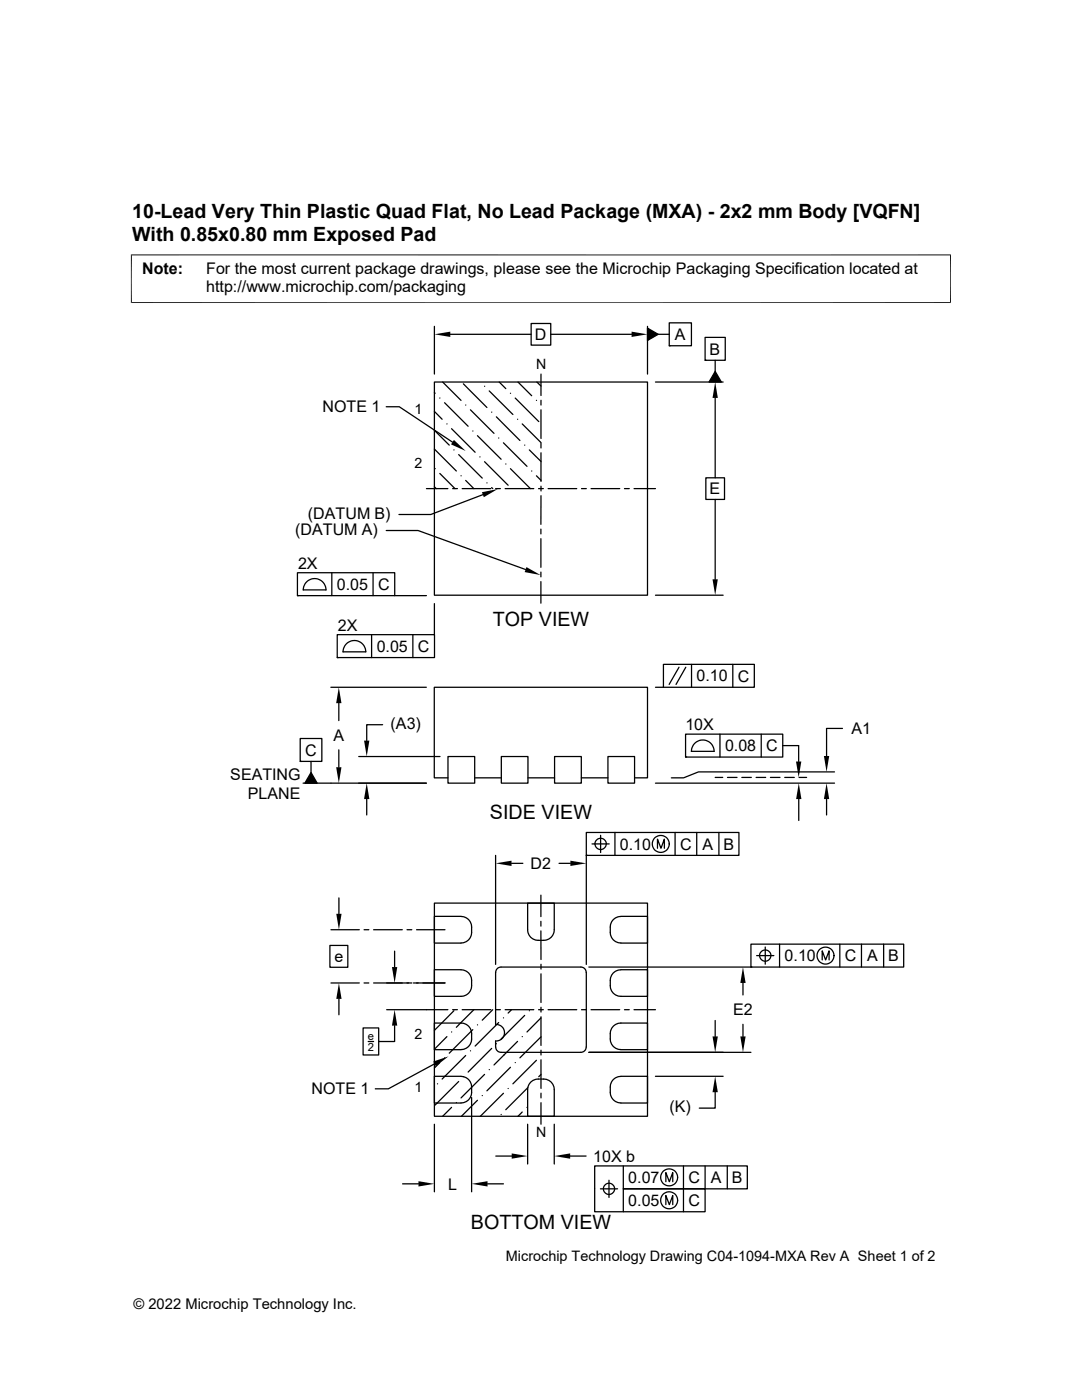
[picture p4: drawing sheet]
<svg xmlns="http://www.w3.org/2000/svg" width="216mm" height="279mm" viewBox="0 0 216 279" stroke-linecap="round" stroke-linejoin="round" font-family="sans-serif">
<g fill="none" stroke="#000" stroke-width=".25">
<path d="M86.7 76.2h42.5v42.6h-42.5zM86.7 78.3l.1 .2M86.7 65.1v9.6M87.8 79.4h.1M88.3 76.2l3.7 3.7M89.9 66.7h16.1M92.5 76.6l4.7 4.7M96.7 77.1h.1M97.6 78l4.7 4.7M99.6 76.2l1.3 1.4M101.9 78.5h.1M102.8 79.4l4.7 4.7"/>
<path d="M103.4 76.2l2.7 2.8M106 64.6h3.9v4.3h-3.9zM107 79.9h.1M107.1 76.2l.8 .8M107.9 74.7v4.2M107.9 79.9v.9M109.9 66.7h16.1M129.2 65.5l2.1 1.2-2.1 1.2zM129.2 65.1v9.6M130.8 76.2h13.5M131.3 66.7h2.2M133.5 64.4h4.5v4.6h-4.5z"/>
<path d="M133.5 69h.1M140.7 67.3h4v4.6h-4zM140.7 71.9h.1M142.7 74.1l1.2 2.1h-2.4zM142.7 71.9v2.2M142.7 79.4v16M77.1 81.2h2.6l10.6 7M85.1 97.5h4.3M86.7 82.1l1.5 1.6M86.7 85.9l2.9 2.9M86.7 89.6l4.4 4.4M86.7 97.2l.3 .3"/>
<path d="M86.8 93.5h.1M87.8 94.5l3 3M88.7 80.4l4.7 4.7M89.2 84.6h.1M90.1 85.6l4.7 4.7M90.3 97.5h1M90.6 89.8h.1M91.5 90.7l4.7 4.7M92 95h.1M92.2 97.5h5.7M92.9 80.8h.1M92.9 95.9l1.7 1.6"/>
<path d="M93.9 81.8l4.7 4.7M94.3 86h.1M95.3 87l4.7 4.7M95.8 91.2h.1M96.4 98.7l-10.4 4h-6.4M96.7 92.1l4.7 4.7M97.2 96.4h.1M98.1 82.3h.1M98.1 97.3l.2 .2M98.9 97.5h.9M99 83.2l4.7 4.7M99.5 87.4h.1"/>
<path d="M100.5 88.4l4.7 4.7M100.8 97.5h5.7M100.9 92.6h.1M101.9 93.5l3.9 4M103.3 83.7h.1M104.2 84.6l3.7 3.7M104.7 88.8h.1M105.6 89.8l2.3 2.3M106.1 94h.1M107 95l.9 .9M107.5 97.5h.9M107.9 81.8v5.7"/>
<path d="M107.9 88.5v.9M107.9 90.4v5.7M107.9 97v1M107.9 98.9v5.7M109.4 97.5h5.7M116 97.5h1M117.9 97.5h5.8M124.6 97.5h1M126.5 97.5h4.3M140.8 95.4h3.8v4.3h-3.8zM142.7 99.7v15.9M59.4 114.3h19.4v4.6h-19.4z"/>
<path d="M59.4 118.9h.1M61.3 116a2.27 2.27 0 0 1 2.4-.3 2.27 2.27 0 0 1 1.3 2h-4.5l.2-.9zM66.2 114.3v4.6M74.4 114.3v4.6M77.1 105.9h6.3l21.5 7.8M78.7 118.9h6.4M107.9 105.6v1M107.9 107.5v5.7M107.9 114.2v.9M107.9 116.1v4.3M130.8 118.8h13.5M66 137.2h19.1"/>
<path d="M67.3 126.7h19.4v4.5h-19.4zM67.3 131.2h.1M69.2 128.4a2.27 2.27 0 0 1 2.5-.4 2.27 2.27 0 0 1 1.3 2.1h-4.5l.2-.9zM74.1 126.7v4.5M82.4 126.7v4.5M86.7 120.5v6.2M130.8 137.2h1.6M132.4 132.6h18.1v4.6h-18.1zM135.5 133.2l-2 3.4M136.8 133.2l-1.9 3.4M138 132.6v4.6M146.2 132.6v4.6"/>
<path d="M59.9 147.4h4.3v4.6h-4.3zM59.9 152h.1M62.1 152v2.2M62.1 154.2l1.2 2.1h-2.5zM67.6 140.3v3.5M67.6 149.6v3.5M71.6 151h16.2M73.2 159.5v3.1M76.3 144.6h-3.1v3.2M85.1 156.3h-24.6M89.4 155.2h-2.7v-18h42.5v18h-2.6M89.4 151h5.3v5.3h-5.3z"/>
<path d="M94.7 155.2h5.3M100 151h5.3v5.3h-5.3zM105.3 155.2h5.4M110.7 151h5.3v5.3h-5.3zM116 155.2h5.3M121.3 151h5.3v5.3h-5.3zM130.8 156.3h35.7M136.8 146.5h19.4v4.6h-19.4zM136.8 151.1h.1M137.9 149.9h4.6M138 149.9a2.26 2.26 0 0 1 2.2-2.2 2.26 2.26 0 0 1 2.3 2.2M142.7 155.2h1.5"/>
<path d="M143.7 146.5v4.6M145.2 155.2h1.9M148 155.2h1.9M150.9 155.2h1.9M151.9 146.5v4.6M153.7 155.2h1.9M156.2 148.8h3.2v3.2M156.6 155.2h1.9M159.4 159.5v4.2M159.4 155.2h1.6M164.9 159.5v3.1M166.5 154.1h-27.1l-3 1.1h-2.4"/>
<path d="M168.1 145.4h-3.2v5.5M67.6 179.2v3.2M98.9 170.7v21.8M102.1 172.3h2.2M107.9 178.6v4.3M111.5 172.3h2.3M117 166.1h30.4v4.6h-30.4zM117 170.7h.1M117 170.7v21.8M118.1 168.4h3.5M119.8 166.7v3.4M122.7 166.1v4.6"/>
<path d="M131.2 169.3v-1.8l.7 1.8 .7-1.8v1.8M134.7 166.1v4.6M139 166.1v4.6M143.4 166.1v4.6M65.8 188.7h3.6v4.3h-3.6zM66 185.5h5.7M66 196.2h5.7M67.6 199.3v3.2M72.6 185.5h1M72.6 196.2h1M74.5 185.5h5.8M74.5 196.2h7.7"/>
<path d="M78.7 189.8v3.2M81.2 185.5h1M83.1 185.5h5.7M86.7 180.2h42.5v42.6h-42.5zM86.7 193.5h5.3a2.1 2.1 0 0 1 2.1 2.2 2.83 2.83 0 0 1-.6 2.5l-.5 .4-.7 .2h-5.6zM86.7 182.9h5.3a2.1 2.1 0 0 1 2.1 2.1 2.83 2.83 0 0 1-.6 2.6l-.5 .3-1 .3h-5.3zM88.8 196.2h-6.3M98.9 194.1v10.3a1.66 1.66 0 0 1 1.8 1.7 1.66 1.66 0 0 1-1.8 1.7v1.2M98.9 194.1l.2-.6 .3-.3 .6-.2h15.9l.6 .2 .3 .3 .2 .6v14.9l-.2 .6-.3 .2-.6 .2h-15.9l-.6-.2-.3-.2-.2-.6M105.3 180.2h5.3v5.3a2.1 2.1 0 0 1-2.1 2.2 2.85 2.85 0 0 1-2.6-.7l-.3-.4-.3-.8zM107.9 185.8v5.7M107.9 183.9v.9"/>
<path d="M107.9 192.4v1M107.9 194.4v5.7M117.5 193h32.3M122.4 194.2l.4-.4 .8-.2 5.6-.1v5.3h-5.3a2.1 2.1 0 0 1-2.1-2.1 2.83 2.83 0 0 1 .6-2.5zM122.4 183.5l.4-.3 .8-.3h5.6v5.3h-5.3a2.1 2.1 0 0 1-2.1-2.1 2.83 2.83 0 0 1 .6-2.6zM148.3 196.2v2.4M149.8 188.4h30.5v4.6h-30.5zM149.8 193h.1M151 190.7h3.4M151.6 190.7a1.14 1.14 0 0 1 1.1-1.1 1.14 1.14 0 0 1 1.1 1.1M151.6 190.7a1.12 1.12 0 0 0 1.1 1.1 1.12 1.12 0 0 0 1.1-1.1M152.7 189v3.4"/>
<path d="M155.6 188.4v4.6M164.1 191.6v-1.8l.6 1.8 .7-1.8v1.8M167.6 188.4v4.6M171.9 188.4v4.6M176.3 188.4v4.6M72.5 205.1h3.1v5.4h-3.1zM73.5 207.9h1M77.2 201.5h12.2M78.7 204.7v3.2h-3.1M86.7 204.2h5.3a2.1 2.1 0 0 1 2.1 2.1 2.83 2.83 0 0 1-.6 2.6l-.5 .3-1 .3h-5.3zM86.7 212.3l-9.2 5h-2.6M87.3 216.3h.1"/>
<path d="M87.8 212.1l-1.1 1M88.7 211.1h.1M89.2 206.9l-2.5 2.5M90.1 206h.1M90.3 201.5h1M90.6 201.7l-3.9 3.9M91.5 215.8l-4.7 4.7M92.2 201.5h5.7M92.5 214.9h.1M92.9 210.7l-4.7 4.6M93.9 209.7h.1M94.1 219v18.8"/>
<path d="M94.3 205.5l-4.7 4.7M94.6 201.5l-3.5 3.5M95.3 204.5h.1M95.3 219.6l-3.2 3.2M96.2 218.7h.1M96.7 214.4l-4.7 4.7M97.6 213.5h.1M98.1 209.2l-4.7 4.8M98.3 201.5l-2.1 2.1M98.9 201.5h.9M99 208.3h.1M99.5 204.1l-4.7 4.7"/>
<path d="M100.5 203.1h.1M100.5 218.2l-4.7 4.6M100.8 201.5h5.7M101.4 217.2h.1M101.9 213l-4.7 4.7M102.1 201.5l-.7 .7M102.8 212.1h.1M103.3 207.8l-4.7 4.7M104.2 206.9h.1M104.7 202.6l-4.7 4.8M105.3 217.1l-4.4 4.4M105.6 201.7h.1"/>
<path d="M105.9 216l.2-.2a3.9 3.9 0 0 1 3.4-.2l.8 .8 .3 .8v5.6h-5.3v-5.6l.3-.8zM107 211.6l-4.7 4.7M107.5 201.5h.9M107.9 203.2l-2.7 2.8M107.9 201v1M107.9 202.9v5.7M107.9 209.6v.9M107.9 211.5v5.7M107.9 218.2v.9M108 206.9l-4.3 4.2M108 214.4l-.5 .5M109.4 201.5h5.7"/>
<path d="M116 201.5h1M117.5 210h32.3M117.9 201.5h5.8M122.4 204.8l.4-.4 .8-.2h5.6v5.3h-5.3a2.1 2.1 0 0 1-2.1-2.2 2.83 2.83 0 0 1 .6-2.5zM124.6 201.5h1M126.5 201.5h4.3M130.8 214.8h13.5M142.7 218v3.1h-3.2M142.7 203.7v3.1M148.3 204.4v2.4M80.3 236.3h3.2M86.7 224.4v13.4"/>
<path d="M90.1 221l-1.8 1.8M91.1 220h.1M92 220.1a2.1 2.1 0 0 0 2.1-2.1 2.83 2.83 0 0 0-.6-2.6l-.5-.3-.7-.3h-5.6v5.3h5.3M97.3 236.3h3.2M98.9 230.7h3.2M100 222.4h.1M104.2 221.9l-.8 .9M105.2 221h.1M105.3 224.4v7.9M107.9 220.1v4.3M110.6 224.4v7.9M113.8 230.7h3.1"/>
<path d="M119.8 237.3h3.4M121.5 235.5v3.5M123.9 220.1a2.1 2.1 0 0 1-2.1-2.1 2.83 2.83 0 0 1 .6-2.6l.4-.3 .8-.3h5.6v5.3h-5.3M124.4 232.7v4.6h16.3v4.5h-22v-9.1h30.4v4.6h-24.7v4.5M132.9 235.8v-1.8l.7 1.8 .6-1.8v1.8M136.4 232.7v9.1M140.7 232.7v4.6M145.1 232.7v4.6M132.9 240.4v-1.8l.7 1.8 .6-1.8v1.8"/>
<circle cx="119.9" cy="168.4" r="1.13"/>
<circle cx="131.8" cy="168.4" r="1.69"/>
<circle cx="164.7" cy="190.7" r="1.69"/>
<circle cx="121.5" cy="237.3" r="1.12"/>
<circle cx="133.5" cy="239.6" r="1.69"/>
<circle cx="133.5" cy="235" r="1.69"/>
</g>
<g fill="#000">
<path d="M86.7 66.7l3.2-.5v1zM126 66.2l3.2 .5-3.2 .5zM129.2 65.5l2.1 1.2-2.1 1.2zM142.7 76.2l.5 3.2h-1zM142.7 74.1l1.2 2.1h-2.4zM90.6 87.8l2.3 2.2-2.9-1.3zM96.2 98.2l3.1-.6-2.8 1.6zM105.1 113.2l2.8 1.6-3.2-.6zM142.2 115.6h1l-.5 3.2zM62.1 154.2l1.2 2.1h-2.5zM67.1 153.1h1l-.5 3.2zM67.6 137.2l.5 3.1h-1z"/>
<path d="M73.2 156.3l.5 3.2h-1.1zM72.6 147.8h1.1l-.5 3.2zM158.8 152h1.1l-.5 3.2zM159.4 156.3l.5 3.2h-1zM164.9 156.3l.6 3.2h-1.1zM164.4 150.9h1.1l-.6 3.2zM98.9 172.3l3.2-.5v1zM113.8 171.8l3.2 .5-3.2 .5zM67.1 182.4h1.1l-.6 3.1zM67.6 196.2l.6 3.1h-1.1zM78.2 193h1.1l-.6 3.2zM148.3 193l.5 3.2h-1.1z"/>
<path d="M78.7 201.5l.6 3.2h-1.1zM86.4 211.9l3.1-1.1-2.5 2zM142.2 206.8h1l-.5 3.2zM142.7 214.8l.5 3.2h-1zM147.7 206.8h1.1l-.5 3.2zM83.5 235.7l3.2 .6-3.2 .5zM94.1 236.3l3.2-.6v1.1zM102.1 230.2l3.2 .5-3.2 .5zM110.6 230.7l3.2-.5v1z"/>
</g>
<path d="M26.1 50.9h163.7M26.2 50.8v9.7M189.7 50.8v9.7M26.1 60.4h163.7" fill="none" stroke="#000" stroke-width=".2"/>
<g font-size="3.9">
<text x="26.4" y="43.5">10-Lead Very Thin Plastic Quad Flat, No Lead Package (MXA) - 2x2 mm Body [VQFN]</text>
<text x="26.4" y="48">With 0.85x0.80 mm Exposed Pad</text>
<text x="98.3" y="124.9">TOP VIEW</text>
<text x="97.8" y="163.4">SIDE VIEW</text>
<text x="93.9" y="245.3">BOTTOM VIEW</text>
</g>
<g font-size="3.2">
<text x="28.4" y="54.6">Note:</text>
<text x="41.1" y="58.3">http://www.microchip.com/packaging</text>
<text x="41.1" y="54.6">For the most current package drawings, please see the Microchip Packaging Specification located at</text>
<text x="106.7" y="67.9">D</text>
<text x="134.7" y="67.9">A</text>
<text x="141.6" y="70.8">B</text>
<text x="64.3" y="82.3">NOTE 1</text>
<text x="141.6" y="98.7">E</text>
<text x="58.9" y="106.7">(DATUM A)</text>
<text x="61.4" y="103.5">(DATUM B)</text>
<text x="59.5" y="113.5">2X</text>
<text x="67.2" y="117.7">0.05</text>
<text x="75.4" y="117.7">C</text>
<text x="67.4" y="125.9">2X</text>
<text x="75.2" y="130.1">0.05</text>
<text x="83.4" y="130.1">C</text>
<text x="139" y="136">0.10</text>
<text x="147.2" y="136">C</text>
<text x="66.5" y="147.9">A</text>
<text x="77.9" y="145.4">(A3)</text>
<text x="136.8" y="145.6">10X</text>
<text x="144.7" y="149.9">0.08</text>
<text x="152.9" y="149.9">C</text>
<text x="169.9" y="146.5">A1</text>
<text x="46" y="155.6">SEATING</text>
<text x="60.9" y="150.8">C</text>
<text x="49.5" y="159.4">PLANE</text>
<text x="105.9" y="173.4">D2</text>
<text x="123.7" y="169.6">0.10</text>
<text x="135.7" y="169.6">C</text>
<text x="140.2" y="169.6">A</text>
<text x="144.4" y="169.6">B</text>
<text x="66.7" y="192">e</text>
<text x="156.6" y="191.9">0.10</text>
<text x="168.6" y="191.9">C</text>
<text x="173" y="191.9">A</text>
<text x="177.2" y="191.9">B</text>
<text x="146.3" y="202.6">E2</text>
<text x="62.1" y="218.4">NOTE 1</text>
<text x="133.6" y="222">(K)</text>
<text x="118.4" y="231.8">10X b</text>
<text x="89.5" y="237.4">L</text>
<text x="125.4" y="236.1">0.07</text>
<text x="137.4" y="236.1">C</text>
<text x="141.8" y="236.1">A</text>
<text x="146" y="236.1">B</text>
<text x="125.4" y="240.7">0.05</text>
<text x="137.4" y="240.7">C</text>
</g>
<g font-size="2.9">
<text x="100.9" y="251.7">Microchip Technology Drawing C04-1094-MXA Rev A Sheet 1 of 2</text>
<text x="26.6" y="261.3">© 2022 Microchip Technology Inc.</text>
</g>
<g font-size="2.8">
<text x="107" y="73.7">N</text>
<text x="82.7" y="82.7">1</text>
<text x="82.7" y="93.4">2</text>
<text x="82.7" y="207.3">2</text>
<text x="82.7" y="218">1</text>
<text x="107" y="227">N</text>
</g>
<g font-size="2.2">
<text x="73.4" y="207.6">e</text>
<text x="73.4" y="209.7">2</text>
</g>
</svg>
